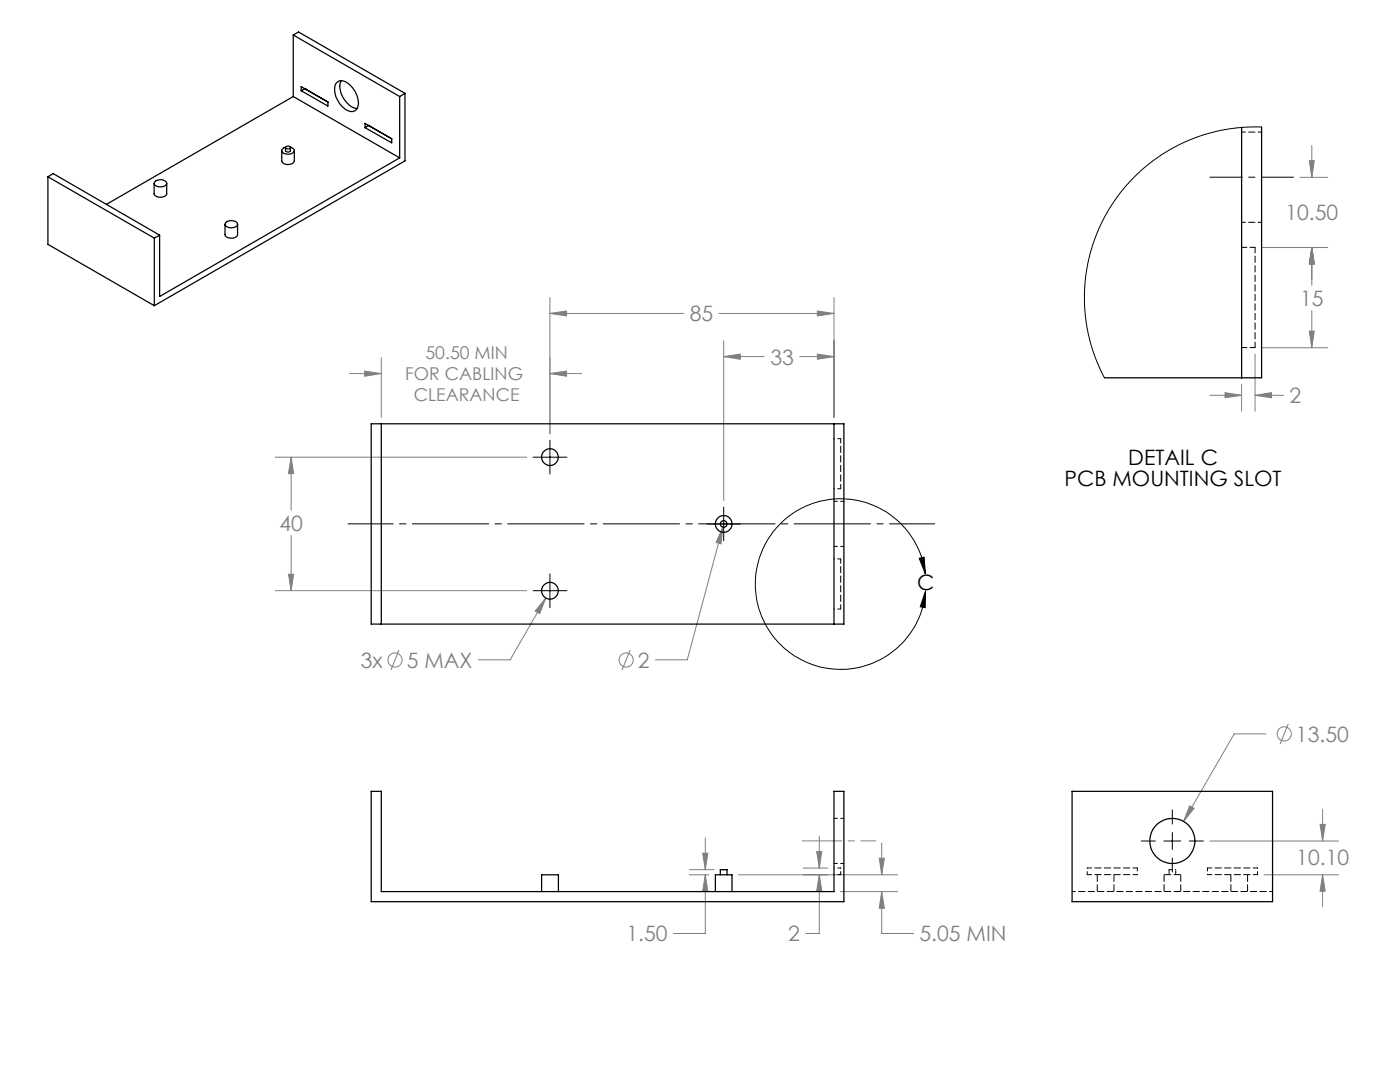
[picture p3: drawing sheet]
<svg xmlns="http://www.w3.org/2000/svg" width="279mm" height="216mm" viewBox="0 0 279 216" stroke-linecap="round" stroke-linejoin="round" font-family="sans-serif">
<g fill="none" stroke="#808080" stroke-width=".2">
<path d="M259.4 35.4h5.6M261.3 32.1h1l-.5 3.3zM261.8 29v6.4M109.7 59.4v27.2M166.4 59.4v23.9M251.7 49.4h13.3M261.8 49.4l.5 3.3h-1zM261.8 49.4v7.5M69.7 74.5h6.4M72.8 74l3.3 .5-3.3 .6zM76.1 71.4v11.9M109.7 74.5l3.4-.5v1.1z"/>
<path d="M109.7 62.5l3.4-.4v.9zM109.7 74.5h6.4M109.7 62.5h26.8M143.5 62.5h22.9M144.4 71.2l3.3-.5v1zM144.4 68v31.9M144.4 71.2h8.1M159.6 71.2h6.8M163.1 70.7l3.3 .5-3.3 .5zM163.1 62.1l3.3 .4-3.3 .5zM241.4 78.9h6.4M244.5 78.4l3.3 .5-3.3 .5z"/>
<path d="M247.8 76.7v5.4M250.5 70.7v11.4M250.5 78.9h5.7M250.5 78.9l3.3-.5v1zM251.7 69.4h13.3M261.3 66.1h1l-.5 3.3zM261.8 62v7.4M54.9 91.2h50.2M58.1 91.2l.5 3.3h-1zM58.1 91.2v10.6M54.9 117.9h50.2M57.6 114.6h1l-.5 3.3z"/>
<path d="M58.1 106.9v11M108.9 119.3l-7.1 12.4h-6.3M108.9 119.3l-1.2 3.1-.9-.5zM144.3 105.2l-.4 3.3-1-.3zM144.3 105.2l-7.1 26.5h-6.4M79.6 129.7l-1.6 4M125.8 129.7l-1.7 4M252.7 146.4h-6.4l-10.1 17.5M257.1 144.4l-1.6 4M137.6 174.6h3.9M137.6 173.5h4.9M140.2 170.3h1.1l-.5 3.2z"/>
<path d="M140.8 174.6l.5 3.2h-1.1zM140.8 174.6v11.7h-6.4M140.8 167.2v6.3M147.4 174.6h31.7M160.3 173.2h4.9M163 169.9h1l-.5 3.3zM163.5 174.6l.5 3.2h-1zM163.5 174.6v11.7h-2.7M163.5 166.9v6.3M167.7 177.9h11.4M175.5 171.2h1l-.5 3.4zM176 177.9v8.4h6.3"/>
<path d="M176 168.2v6.4M176 177.9l.5 3.3h-1zM237.4 160.8l.9 .5-2.1 2.6zM241.4 167.8h25.7M252.2 174.6h14.9M263.5 164.5h1l-.6 3.3zM263.9 174.6l.6 3.2h-1zM263.9 161.5v6.3M263.9 174.6v6.3"/>
<circle cx="78.8" cy="131.7" r="1.41"/>
<circle cx="125" cy="131.7" r="1.4"/>
<circle cx="256.3" cy="146.4" r="1.41"/>
</g>
<g fill="none" stroke="#000" stroke-width=".2">
<path d="M106.4 91.2h6.7M109.7 87.8v6.8M106.4 117.9h6.7M109.7 114.5v6.7M141.1 104.6h6.7M144.4 101.2v6.7M183.4 111.4l1-.2 .3 3.3zM184.7 114.5a17 17 0 0 0-26-12.4 17 17 0 0 0 0 28.8 17 17 0 0 0 26-12.4v-.6M184.7 117.9l-.1 3.3-.9-.1zM227.8 167.8h2.8M232.3 167.8h3.4M234 161.6v2.8"/>
<path d="M234 166.1v3.4M234 171.2v2.8M237.3 167.8h2.9"/>
</g>
<path d="M69.5 104.5h117" fill="none" stroke="#000" stroke-width=".2" stroke-dasharray="15.2 1.3 1.3 1.3" stroke-dashoffset="6.2"/>
<path d="M241.5 35.4h16.7" fill="none" stroke="#000" stroke-width=".2" stroke-dasharray="15.2 1.3 1.3 1.3" stroke-dashoffset="8.8"/>
<path d="M160.1 167.8h14.7" fill="none" stroke="#808080" stroke-width=".2" stroke-dasharray="15.2 1.3 1.3 1.3" stroke-dashoffset="7.4"/>
<path d="M183.4 111.4l1-.2 .3 3.3zM184.7 117.9l-.1 3.3-.9-.1z" fill="#000"/>
<g fill="#808080">
<path d="M72.8 74l3.3 .5-3.3 .6zM109.7 74.5l3.4-.5v1.1z"/>
<path d="M140.8 174.6l.5 3.2h-1.1zM140.2 170.3h1.1l-.5 3.2zM163 169.9h1l-.5 3.3zM163.5 174.6l.5 3.2h-1zM175.5 171.2h1l-.5 3.4zM176 177.9l.5 3.3h-1zM108.9 119.3l-2.1 2.6 .9 .5zM144.4 71.2l3.3-.5v1zM163.1 70.7l3.3 .5-3.3 .5zM109.7 62.5l3.4-.4v.9zM163.1 62.1l3.3 .4-3.3 .5zM58.1 91.2l.5 3.3h-1zM57.6 114.6h1l-.5 3.3zM144.3 105.2l-1.4 3 1 .3zM237.4 160.8l-1.2 3.1 2.1-2.6zM263.5 164.5h1l-.6 3.3zM263.9 174.6l.6 3.2h-1zM250.5 78.9l3.3-.5v1zM244.5 78.4l3.3 .5-3.3 .5zM261.3 32.1h1l-.5 3.3zM261.8 49.4l.5 3.3h-1zM261.8 49.4l.5 3.3h-1zM261.3 66.1h1l-.5 3.3z"/>
</g>
<g fill="none" stroke="#000" stroke-width=".25">
<path d="M58.5 19.3l-37.3 21.5M58.5 19.3l21.3 12.2M58.5 7l21.3 12.3M58.5 7v12.3M58.5 7l1.1-.6 21.2 12.2M60.1 17.3l5.3 3.1v.8l-5.3-3.1zM60.9 17.7h.1M60.9 17.7l-.8 .4M67.1 16.5a1.82 1.82 0 0 1 2.7 .4 4.3 4.3 0 0 1 1.4 4.8 1.69 1.69 0 0 1-2.6-.1 4.5 4.5 0 0 1-1.6-4.8zM68.1 16.1a4.4 4.4 0 0 0 1.7 5l.6 .3 .9 .3M79.8 19.3v12.2M80.8 18.6l-1 .7"/>
<path d="M80.8 18.6v13.5l-50 28.9M9.6 35.3l21.2 12.2M9.6 35.3v13.5l21.2 12.2M9.6 35.3l1-.7 21.3 12.3M30.8 36.6v2a1.44 1.44 0 0 0 2.3 .4l.2-.2v-2.2M31 36.2a1.53 1.53 0 0 1 2.3 .3 1.48 1.48 0 0 1-2.4 .4l-.1-.3zM56.2 30.1v2a1.43 1.43 0 0 0 2.5 0v-2M57 29.4v.7a.57 .57 0 0 0 1 0v-.7M57 29.4a.69 .69 0 0 0-.8 .8 .69 .69 0 0 0 .9 .5 1.09 1.09 0 0 0 1.6-.9l-.7-.4M57.1 29.3a.49 .49 0 0 1 .5-.1 .49 .49 0 0 1 .3 .4 .55 .55 0 0 1-.9-.2zM72.8 25.5v-.9l5.4 3.1M72.8 25.5l5.4 3v-.8"/>
<path d="M73.6 25h.1M73.6 25l-.8 .5M73.6 25l4.6 2.7M79.8 31.5l-47.9 27.7v-12.3M247.8 25.4v50M251.8 25.4v50h-31.4M30.8 47.5v13.5M31.9 46.9l-1.1 .6M44.9 44.7v2.1a1.46 1.46 0 0 0 2.5 0v-2.1M45.1 44.3a1.6 1.6 0 0 1 2.3 .4 1.4 1.4 0 0 1-2 .6l-.5-.4zM74.1 84.6h94.3v39.9h-94.3zM76.1 84.6v39.9"/>
<path d="M166.4 84.6v39.9M74.1 157.9h2v20h90.3v-20h2v22h-94.3zM214 157.9h40v22h-40zM108.1 177.9v-3.3h3.3v3.3M142.8 177.9v-3.3h3.3v3.3M143.8 174.6v-1.1h1.3v1.1"/>
<circle cx="109.7" cy="91.2" r="1.67"/>
<circle cx="109.7" cy="117.9" r="1.67"/>
<circle cx="144.4" cy="104.5" r=".66"/>
<circle cx="144.4" cy="104.5" r="1.67"/>
<circle cx="234" cy="167.8" r="4.5"/>
</g>
<path d="M167.8 87.5h-1.4M167.8 97.5h-1.4M167.8 111.5h-1.4M167.8 121.5h-1.4M167.8 174.5h-1.4M167.8 174.5v-1.3M167.8 173.2h-1.4M217 174.5v-1.3M227 173.2v1.3M233.3 173.5h1.3M241 173.2v1.3M251 174.5v-1.3" fill="none" stroke="#000" stroke-width=".2" stroke-dasharray="1.3 .6" stroke-dashoffset=".7"/>
<path d="M166.4 109h2M168.4 100h-2M166.4 172.3h2M168.4 163.3h-2M214 177.9h40" fill="none" stroke="#000" stroke-width=".2" stroke-dasharray="1.3 .6" stroke-dashoffset=".6"/>
<path d="M167.8 87.5v10M167.8 121.5v-10M217 173.2h10M227 174.5h-10M241 174.5h10M251 173.2h-10" fill="none" stroke="#000" stroke-width=".2" stroke-dasharray="1.3 .6" stroke-dashoffset=".4"/>
<path d="M219 174.5v3.4M222.3 177.9v-3.4M232.3 174.5v3.4M235.6 174.5h-3.3M235.6 177.9v-3.4M245.6 174.5v3.4M249 177.9v-3.4" fill="none" stroke="#000" stroke-width=".2" stroke-dasharray="1.3 .6" stroke-dashoffset="-.1"/>
<path d="M251.8 26.4h-4M247.8 44.4h4M233.3 173.5v1M234.6 174.5v-1" fill="none" stroke="#000" stroke-width=".2" stroke-dasharray="1.3 .6" stroke-dashoffset=".5"/>
<path d="M251.8 25.4l-2.4-.1-2.6 .2-3.8 .6-4 1.2-4.1 1.8-4.5 2.7-2.8 2.3-2.1 2.1-1.6 1.8-2.2 3.1-2.1 3.8-1.5 4-1.1 4.2-.6 4.9 .1 4.3 .7 4.3 1.4 4.8 1.8 4" fill="none" stroke="#000" stroke-width=".2"/>
<path d="M250.5 49.4h-2.7M250.5 69.4h-2.7" fill="none" stroke="#000" stroke-width=".2" stroke-dasharray="1.3 .6" stroke-dashoffset=".3"/>
<path d="M250.5 69.4v-20" fill="none" stroke="#000" stroke-width=".2" stroke-dasharray="1.3 .6" stroke-dashoffset=".2"/>
<g font-size="4.2" fill="#808080">
<text x="256.5" y="43.9">10.50</text>
<text x="137.6" y="64.1">85</text>
<text x="259.5" y="61">15</text>
<text x="153.7" y="72.7">33</text>
<text x="257.3" y="80.4">2</text>
<text x="55.8" y="105.9">40</text>
<text x="72" y="133.2">3x</text>
<text x="81.2" y="133.2">5 MAX</text>
<text x="127.3" y="133.2">2</text>
<text x="258.6" y="148">13.50</text>
<text x="258.7" y="172.6">10.10</text>
<text x="125" y="187.9">1.50</text>
<text x="157.3" y="187.9">2</text>
<text x="183.5" y="187.9">5.05 MIN</text>
</g>
<g font-size="4.2">
<text x="225.2" y="92.9">DETAIL C</text>
<text x="212.5" y="97.1">PCB MOUNTING SLOT</text>
<text x="183.1" y="117.7">C</text>
</g>
<g font-size="3.5" fill="#808080">
<text x="84.9" y="71.7">50.50 MIN</text>
<text x="80.9" y="75.9">FOR CABLING</text>
<text x="82.6" y="80.1">CLEARANCE</text>
</g>
</svg>
